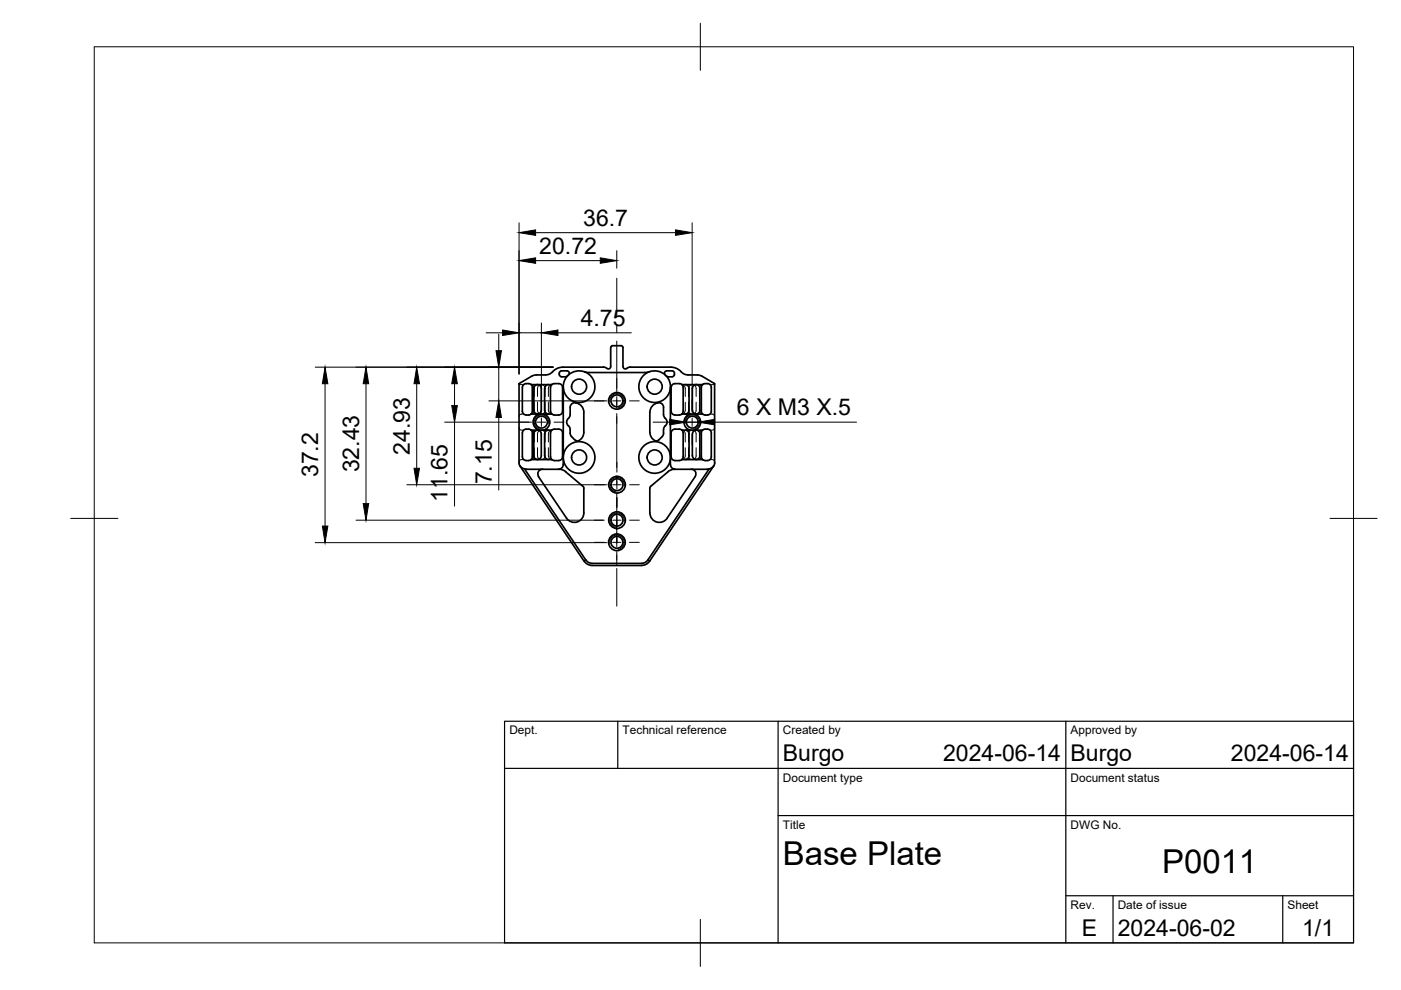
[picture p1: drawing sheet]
<svg xmlns="http://www.w3.org/2000/svg" width="297mm" height="210mm" viewBox="0 0 297 210" stroke-linecap="round" stroke-linejoin="round" font-family="sans-serif">
<!-- layer: Visible -->
<g fill="none" stroke="#000" stroke-width=".36">
<path d="M112.7 79.8l-2.6 1.6M120.2 78.6h-1.1a.64 .64 0 0 0-.5 .7 .64 .64 0 0 0 .5 .6h.8l.4-.2M120.2 78.6l.5 .3-.2 .6M120.3 79.7a3.4 3.4 0 0 0-.9 2.4M120.5 79.5a3.4 3.4 0 0 1 5.2 .9 3.4 3.4 0 0 1-2 4.8 3.4 3.4 0 0 1-4.3-3.1M120.5 79.5l-.2 .2M128 77.8h-8.6a3.3 3.3 0 0 0-2.6 1.3 4 4 0 0 1-3.1 .4l-1 .3M129.5 77.7l-.2 .4-.3 .1-1-.4M129.9 73.3h1.8l.3 .2 .1 4.2M129.9 73.3l-.4 .4v4M132.1 77.7l.1 .4 .4 .1 1-.4M133.6 77.8h8.6a3.3 3.3 0 0 1 2.5 1.3 4 4 0 0 0 3.1 .4l.8 .2 2.9 1.7v16.8"/>
<path d="M137.7 78.8l-1 .2h-11.8l-1-.2M141.1 79.5a3.4 3.4 0 0 0-5.2 .9 3.4 3.4 0 0 0 2 4.8 3.4 3.4 0 0 0 4.3-3.1M141.1 79.5l.2 .2M141.3 79.7l.3 .2h.9M141.3 79.7a3.4 3.4 0 0 1 .9 2.4M142.5 78.6l-1.3 .1-.3 .4 .1 .4M142.5 78.6a.64 .64 0 0 1 .5 .7 .64 .64 0 0 1-.5 .6M110 81.4l.1 17.2 13.7 20.3 .4-.2-13-19.2M110.2 98.7a1.78 1.78 0 0 0 1.4 .8h7M110.7 82.1v5.1M110.7 91.8v5.1M110.8 87.2a.79 .79 0 0 0 .8 .8"/>
<path d="M110.8 96.8a.79 .79 0 0 0 .8 .8M111.5 91h.6M111.5 97.7h.6M111.5 88h.6M111.5 81.3h.6M111.6 81.3a.79 .79 0 0 0-.8 .8M111.6 91a.79 .79 0 0 0-.8 .8M112.1 81.3l.5 .2 .3 .6M112.1 91l.5 .2 .3 .6M112.6 91.2h1.7M112.6 97.4h4.4M112.6 87.8h1.7"/>
<path d="M112.6 81.5h4.4M112.9 82.1v5.1M112.9 91.8v5.1M112.9 87.2l-.3 .6-.5 .2M112.9 96.8l-.3 .6-.5 .2M113.2 82.3a.79 .79 0 0 1 .8-.8 .79 .79 0 0 1 .8 .8M113.2 82.4v4.6a.79 .79 0 0 0 .8 .8 .79 .79 0 0 0 .8-.8v-4.6M113.4 91.4a.79 .79 0 0 1 .9-.1 .79 .79 0 0 1 .5 .7v4.6a.79 .79 0 0 1-.8 .8 .79 .79 0 0 1-.8-.8v-4.6zM114.3 87.8h1M114.3 91.2h1M114.3 87.8a1.77 1.77 0 0 0-1.3 1.7 1.77 1.77 0 0 0 1.3 1.7M115 99.5a1.01 1.01 0 0 0-.8 1.5"/>
<path d="M115.3 87.8a1.77 1.77 0 0 1 1.3 1.7 1.77 1.77 0 0 1-1.3 1.7M115.3 91.2h1.7M115.3 87.8h1.7M115.5 82.4v4.6M115.5 92v4.6M115.5 96.6a.79 .79 0 0 0 .8 .8M115.5 87a.79 .79 0 0 0 .8 .8M116.3 91.2a.79 .79 0 0 0-.8 .8M116.3 81.5a.79 .79 0 0 0-.8 .8M116.7 82.1v5.1l.3 .6M116.7 82.1l.2-.4 .4-.3a1.71 1.71 0 0 1 1.9 .4l.1 .3M117 91.2l.3-.2a1.71 1.71 0 0 1 1.9 .5l.1 5.4a.79 .79 0 0 1-.8 .7l-1.3-.1-.5-.6v-5.1z"/>
<path d="M118.6 99.5a1.85 1.85 0 0 1 1.4 .6l3.6 3 .2 .4M119.3 82.1v5.1a.79 .79 0 0 1-.8 .8h-1l-.5-.2M119.4 82.1v16.4a1.01 1.01 0 0 1-1 1M119.4 96.8a3.4 3.4 0 0 1 5.1-2.7 3.4 3.4 0 0 1 0 5.8 3.4 3.4 0 0 1-5.1-2.8M121.8 93.2a2.27 2.27 0 0 1-1-2.5l-.1-.2a1.15 1.15 0 0 1 0-2l.2-.6v-1.5a1.19 1.19 0 0 1 .8-1 1.19 1.19 0 0 1 1.3 .4 2 2 0 0 1 .8 1.6v4.3a1.77 1.77 0 0 1-1.5 1.8l-.5-.3M137.8 87.4v4.3M137.8 87.4a1.82 1.82 0 0 1 2.5-1.8l.4 .5v1.8l.2 .6a1.15 1.15 0 0 1 0 2l-.2 .2a2.22 2.22 0 0 1-1.7 2.8 2.09 2.09 0 0 1-1.2-1.8M142.1 82.1l.1 16.4a1.01 1.01 0 0 0 1 1M142.2 96.8a3.4 3.4 0 0 0-5.1-2.7 3.4 3.4 0 0 0 0 5.8 3.4 3.4 0 0 0 5.1-2.8M142.3 82.1v5.1M142.3 91.8v5.1M142.3 96.8a.79 .79 0 0 0 .8 .8l.9 .1"/>
<path d="M142.3 87.2a.79 .79 0 0 0 .8 .8h.9M144 91h-.9a.79 .79 0 0 0-.8 .8M144 81.3h-.9a.79 .79 0 0 0-.8 .8M144 91l.6 .2 .2 .6v5l-.2 .6-.6 .2M144 81.3l.6 .2 .2 .6M144.6 91.2h1.7M144.6 97.4h4.3M144.6 87.8h1.7M144.6 81.5h4.3M144.8 82.1v5.1l-.2 .6-.6 .2M145.3 91.2a.79 .79 0 0 1 .8 .8v4.6a.79 .79 0 0 1-.8 .8M145.3 81.5a.79 .79 0 0 1 .8 .8"/>
<path d="M146.1 82.4v4.6a.79 .79 0 0 1-.8 .8M146.3 87.8h.9M146.3 91.2h.9M146.3 87.8a1.77 1.77 0 0 0-1.3 1.7 1.77 1.77 0 0 0 1.3 1.7M146.5 99.5a1.01 1.01 0 0 1 .9 1.5M146.8 82.4v4.6M146.8 92v4.6M146.8 92a.79 .79 0 0 1 .8-.8 .79 .79 0 0 1 .8 .8M146.8 96.6a.79 .79 0 0 0 .8 .8 .79 .79 0 0 0 .8-.8M146.8 87a.79 .79 0 0 0 .8 .8 .79 .79 0 0 0 .8-.8M147.2 91.2h1.7M147.2 87.8h1.7"/>
<path d="M147.3 87.8a1.77 1.77 0 0 1 1.2 1.7 1.77 1.77 0 0 1-1.2 1.7M148.4 82.4v4.6M148.4 92v4.6M148.4 82.3a.79 .79 0 0 0-.8-.8 .79 .79 0 0 0-.8 .8M148.7 82.1v5.1l.3 .6M149 91.2a1.18 1.18 0 0 1 1.8 .6v5.1a1.09 1.09 0 0 1-1 .8 1.09 1.09 0 0 1-1.1-.8v-5.1zM150.3 99.5l-12.9 19.2 .4 .2M150.8 82.1v5.1a1.18 1.18 0 0 1-1.8 .6M150.8 82.1a1.09 1.09 0 0 0-1-.8 1.09 1.09 0 0 0-1.1 .8M151.5 98.2l-.1 .5M114.2 101.1l5.9 8.8a2 2 0 0 0 2.3 .8 2 2 0 0 0 1.4-1.9v-5.3M123.8 118.9a2 2 0 0 0 1.7 1l11-.1a2 2 0 0 0 1.2-.9"/>
<path d="M124.2 118.7a1.56 1.56 0 0 0 1.3 .7M125.5 119.5h10.5M137.4 118.7a1.56 1.56 0 0 1-1.4 .7M137.8 103.5v5.3M137.8 103.5l.2-.4 4.2-3.5 .8-.1h6.9a1.78 1.78 0 0 0 1.5-.8l-13.6 20.2M137.8 108.8a2 2 0 0 0 1.4 1.9 2 2 0 0 0 2.3-.8M147.4 101.1l-6 8.8"/>
<circle cx="114.8" cy="89.5" r="1.26"/>
<circle cx="122.8" cy="82" r="1.6"/>
<circle cx="122.8" cy="97" r="1.6"/>
<circle cx="130.8" cy="85" r="1.77"/>
<circle cx="130.8" cy="85" r="1.26"/>
<circle cx="138.8" cy="82" r="1.6"/>
<circle cx="138.8" cy="97" r="1.6"/>
<circle cx="146.8" cy="89.5" r="1.26"/>
<circle cx="130.8" cy="115" r="1.77"/>
<circle cx="130.8" cy="115" r="1.26"/>
<circle cx="130.8" cy="102.8" r="1.77"/>
<circle cx="130.8" cy="110.3" r="1.77"/>
<circle cx="130.8" cy="110.3" r="1.26"/>
<circle cx="130.8" cy="102.8" r="1.26"/>
</g>
<!-- layer: Hidden -->
<g fill="none" stroke="#000" stroke-width=".21">
<path d="M110 81.4l1 .1M110 90.7l.3 .4 .7 .1M111 97.4l-.7 .1-.3 .5M111 87.8l-.7 .1-.3 .4M112.6 91.2a.76 .76 0 0 1 .7 .8v1.7M112.6 81.5a.76 .76 0 0 1 .7 .9v1.7M113.3 94.9v1.7a.76 .76 0 0 1-.7 .8M113.3 85.3v1.7a.76 .76 0 0 1-.7 .8M114 84.1v-1.8a.8 .8 0 0 1 .8-.8 .8 .8 0 0 1 .8 .9v1.7M114 85.3v1.7a.8 .8 0 0 0 .8 .8 .8 .8 0 0 0 .8-.8v-1.7M114 93.7v-1.7a.8 .8 0 0 1 .8-.8 .8 .8 0 0 1 .8 .8v1.7M114 94.9v1.8a.8 .8 0 0 0 .8 .7 .8 .8 0 0 0 .8-.8v-1.7"/>
<path d="M116.3 94.9v1.7a.8 .8 0 0 0 .7 .8M116.3 85.3v1.7a.8 .8 0 0 0 .7 .8M117 91.2a.8 .8 0 0 0-.7 .8v1.7M117 81.5a.8 .8 0 0 0-.7 .9v1.7M144.6 91.2a.8 .8 0 0 1 .7 .8v1.7M144.6 81.5a.8 .8 0 0 1 .7 .9v1.7M145.3 94.9v1.7a.8 .8 0 0 1-.7 .8M145.3 85.3v1.7a.8 .8 0 0 1-.7 .8M146 93.7v-1.7a.8 .8 0 0 1 .8-.8 .8 .8 0 0 1 .8 .8v1.7M146 94.9v1.7a.8 .8 0 0 0 .8 .8 .8 .8 0 0 0 .8-.7v-1.8M146 84.1v-1.7a.8 .8 0 0 1 .8-.9 .8 .8 0 0 1 .8 .8v1.8M146 85.3v1.7a.8 .8 0 0 0 .8 .8 .8 .8 0 0 0 .8-.8v-1.7"/>
<path d="M148.3 85.3v1.7a.76 .76 0 0 0 .6 .8M148.3 94.9v1.7a.76 .76 0 0 0 .6 .8M148.9 81.5a.76 .76 0 0 0-.6 .9v1.7M148.9 91.2a.76 .76 0 0 0-.6 .8v1.7M150.5 97.4l.8 .1 .2 .5M150.5 87.8l.8 .1 .2 .4M151.5 81.4l-1 .1M151.5 90.7l-.2 .4-.8 .1"/>
</g>
<!-- layer: Visible Narrow -->
<path d="M116.3 89.8a1.53 1.53 0 0 0-1.2-1.8 1.53 1.53 0 0 0-1.8 1.2 1.53 1.53 0 0 0 1.2 1.8M129.3 85.3a1.53 1.53 0 0 1 1.2-1.8 1.53 1.53 0 0 1 1.8 1.2 1.53 1.53 0 0 1-1.2 1.8M145.3 89.8a1.53 1.53 0 0 1 1.2-1.8 1.53 1.53 0 0 1 1.8 1.2 1.53 1.53 0 0 1-1.3 1.8M129.3 115.2a1.53 1.53 0 0 1 1.2-1.7 1.53 1.53 0 0 1 1.8 1.2 1.53 1.53 0 0 1-1.2 1.8M132.3 110.5a1.53 1.53 0 0 0-1.2-1.7 1.53 1.53 0 0 0-1.8 1.2 1.53 1.53 0 0 0 1.3 1.8M132.3 103a1.53 1.53 0 0 0-1.2-1.7 1.53 1.53 0 0 0-1.8 1.2 1.53 1.53 0 0 0 1.3 1.8" fill="none" stroke="#000" stroke-width=".21"/>
<!-- layer: BORDER -->
<path d="M20 9.9h267v190h-267zM148.5 4.9v10M15 109.9h10M282 109.9h10M148.5 194.9v10" fill="none" stroke="#000" stroke-width=".21"/>
<!-- layer: TITLEBLOCK -->
<path d="M107 152.9h180v47h-180zM131 152.9v10M165 152.9v47M226 152.9v47M107 162.9h180M165 172.9h122M226 189.9h61M236 189.9v10M272 189.9v10" fill="none" stroke="#000" stroke-width=".25"/>
<!-- layer: Smart Centers -->
<g fill="none" stroke="#000" stroke-width=".21">
<path d="M130.8 59v8M130.8 68.7v1.8M130.8 72.3v10.7M110 89.5h2.1M113.9 89.5h1.8M114.8 84.7v2.1M114.8 88.6v1.8M114.8 92.2v2.1M117.5 89.5h2.1M126 85h2.1M129.9 85h1.8M130.8 84.1v2.5"/>
<path d="M130.8 87.7v12.4M133.5 85h2M142 89.5h2.1M145.9 89.5h1.7M146.7 84.7v2.1M146.7 88.6v1.8M146.7 92.2v2.1M149.4 89.5h2.1M126 115h2.1M126 110.3h2.1M126 102.8h2.1M129.9 115h1.8"/>
<path d="M129.9 110.3h1.8M129.9 102.8h1.8M130.8 100.9v2.8M130.8 104.5v11.4M130.8 117v2.8M133.5 115h2M133.5 110.3h2.1M133.5 102.8h2.1M130.8 120.5v8"/>
</g>
<!-- layer: FD_Dimensions -->
<g fill="none" stroke="#000" stroke-width=".21">
<path d="M110 47.2v32.1M113.6 49.3h29.6M113.6 55.3h13.7M130.8 53.1v3.8M146.7 47.2v40.2M66.8 77.8h50.5M103.1 70.6h3.5M105.7 70.9v3.5M105.7 77.8v7.2M110 70.6h4.8M114.8 68.5v18.9M118.3 70.6h15.6"/>
<path d="M68.9 81.4v30.1M77.6 81.4v25.4M88.3 81.4v17.9M94.3 89.5h18.4M96.4 81.4v4.6M96.4 89.5v17.8M103.7 85h25M105.7 88.5v15.4M138.5 89.5h3.5M145.5 89.5h2.5M151.5 89.5h30.1M66.8 115.1h61.9"/>
<path d="M75.5 110.3h52.3M86.3 102.8h42.4"/>
</g>
<g fill="#000" stroke="#000" stroke-width=".21">
<path d="M110 49.3l3.6-.6v1.2zM110 55.3l3.6-.6v1.1zM127.3 54.7l3.5 .6-3.5 .5zM143.2 48.7l3.5 .6-3.5 .6zM105.2 74.4h1.1l-.6 3.4zM106.6 70l3.4 .6-3.4 .5zM114.8 70.6l3.5-.6v1.1zM68.9 77.8l.6 3.6h-1.2zM77.6 77.8l.6 3.6h-1.2zM88.3 77.8l.6 3.6h-1.1zM87.8 99.3h1.1l-.6 3.5zM96.4 77.8l.6 3.6h-1.2z"/>
<path d="M95.8 86h1.2l-.6 3.5zM105.7 85l.6 3.5h-1.1zM142 88.9l3.5 .6-3.5 .6zM148 89.5l3.5-.6v1.2zM68.3 111.5h1.2l-.6 3.6zM77 106.8h1.2l-.6 3.5z"/>
</g>
<g font-size="7">
<text x="166" y="183.4">Base Plate</text>
<text x="246.4" y="185.2">P0011</text>
</g>
<g font-size="4.9">
<text x="123.7" y="47.9">36.7</text>
<text x="114.3" y="53.8">20.72</text>
<text x="123.1" y="69.1">4.75</text>
<text x="156.2" y="88">6 X M3 X.5</text>
<text x="67.5" y="101.2" transform="rotate(-90 67.5 101.2)">37.2</text>
<text x="76.1" y="100.2" transform="rotate(-90 76.1 100.2)">32.43</text>
<text x="86.9" y="96.4" transform="rotate(-90 86.9 96.4)">24.93</text>
<text x="94.9" y="106.4" transform="rotate(-90 94.9 106.4)">11.65</text>
<text x="104.3" y="102.7" transform="rotate(-90 104.3 102.7)">7.15</text>
<text x="166" y="161.4">Burgo</text>
<text x="200" y="161.4">2024-06-14</text>
<text x="227" y="161.4">Burgo</text>
<text x="261" y="161.4">2024-06-14</text>
<text x="229.3" y="198.6">E</text>
<text x="237" y="198.4">2024-06-02</text>
<text x="276.1" y="198.6">1/1</text>
</g>
<g font-size="2.5">
<text x="108" y="155.7">Dept.</text>
<text x="132" y="155.7">Technical reference</text>
<text x="166" y="155.7">Created by</text>
<text x="227" y="155.7">Approved by</text>
<text x="166" y="165.7">Document type</text>
<text x="227" y="165.7">Document status</text>
<text x="166" y="175.7">Title</text>
<text x="227" y="175.7">DWG No.</text>
<text x="227" y="192.7">Rev.</text>
<text x="237" y="192.7">Date of issue</text>
<text x="273" y="192.7">Sheet</text>
</g>
</svg>
